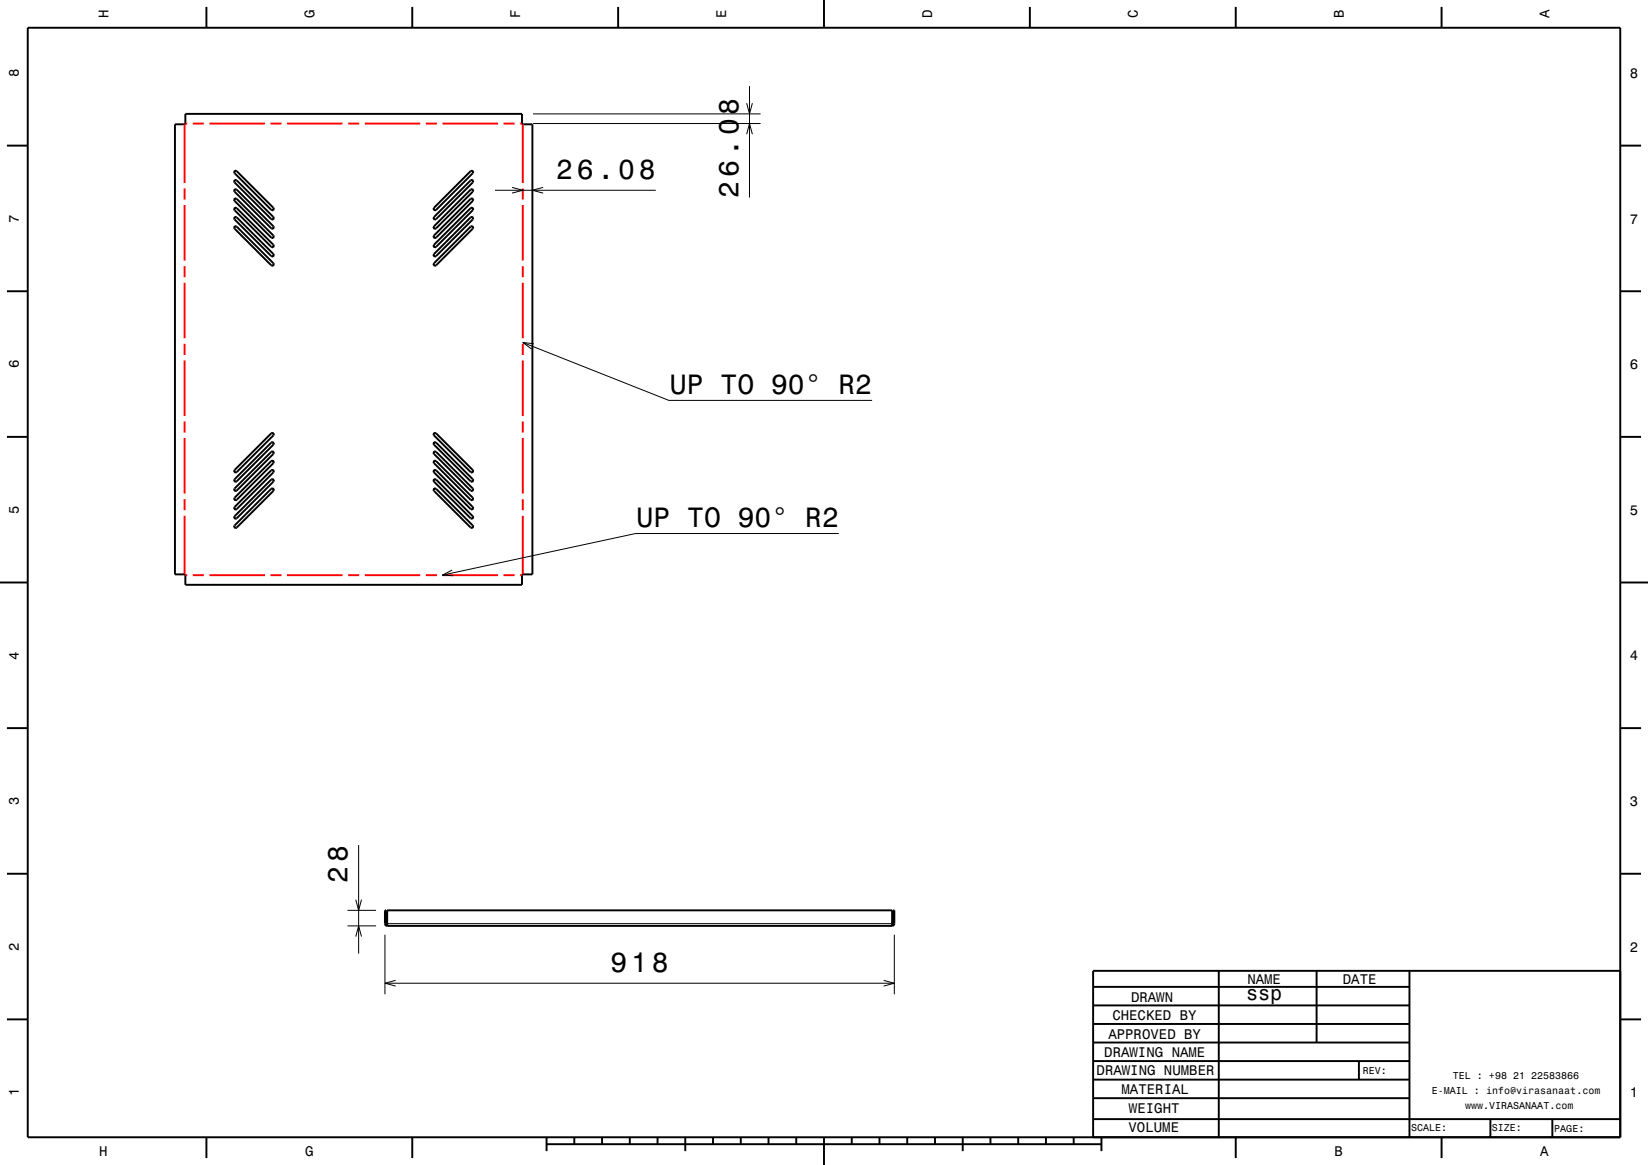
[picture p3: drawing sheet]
<svg xmlns="http://www.w3.org/2000/svg" width="297mm" height="210mm" viewBox="0 0 297 210" stroke-linecap="round" stroke-linejoin="round" font-family="sans-serif">
<g fill="none" stroke="#000" stroke-width=".18">
<path d="M134.6 18.6l.5 1.9 .5-1.9M135.1 15.5v20.1M89.2 34.3h29M92.3 33.8l1.9 .5-1.9 .5M96.1 22.3h41M96.1 20.5h41M97.9 33.8l-2 .5 2 .5M134.6 24.2l.5-1.9 .5 1.9M94.2 61.7l26.3 10.5h36.7M96.2 62l-2-.3 1.6 1.2M151.2 96.2h-36.7l-34.8 7.5M81.5 102.8l-1.8 .9 2 .1"/>
<path d="M64.6 152.3v19.6M62.6 166.9h5.2M62.6 164.1h5.2M64.1 162.2l.5 1.9 .6-1.9M64.1 168.8l.5-1.9 .6 1.9M69.4 168.5v10.7M69.4 177.2h91.8M69.8 166.5h91M71.3 176.7l-1.9 .5 1.9 .6M159.2 176.7l2 .5-2 .6M161.2 168.5v10.7"/>
</g>
<g fill="none" stroke="#000" stroke-width=".35">
<path d="M5 5h287v200h-287zM37.2 1.3v3.7M74.3 1.3v3.7M111.4 1.3v3.7M148.5 0v5M185.6 1.3v3.7M222.7 1.3v3.7M259.8 1.3v3.7M1.2 26.3h3.8M33.4 20.5h60.7v1.9h1.8v81.1h-1.8v1.9h-60.7v-1.9h-1.9v-81.1h1.9zM42.3 30.9l.1-.1 .3 .1 6.6 6.6v.3l-.2 .1-.2-.1-6.6-6.6zM42.3 32.6l.1-.2 .3 .1 6.6 6.6v.4l-.2 .1-.2-.1-6.6-6.6z"/>
<path d="M42.3 34.2l.1-.1 .3 .1 6.6 6.6v.3l-.2 .1h-.2l-6.6-6.6zM42.3 35.9l.1-.1h.3l6.6 6.6v.4l-.2 .1-.2-.1-6.6-6.6zM42.3 37.6l.1-.2 .3 .1 6.6 6.6v.4l-.2 .1-.2-.1-6.6-6.6zM42.3 39.2l.1-.1 .3 .1 6.6 6.6v.3l-.2 .1h-.2l-6.6-6.6zM78.2 37.5l6.6-6.6 .4-.1 .1 .2-.1 .2-6.6 6.6-.3 .1-.2-.2zM78.2 39.1l6.6-6.6h.4l.1 .2-.1 .2-6.6 6.6h-.3l-.2-.2zM292 26.3h3.8M1.2 52.5h3.8M42.3 40.9l.1-.1 .3 .1 6.6 6.5v.4l-.2 .1-.2-.1-6.6-6.6zM78.2 40.8l6.6-6.6h.4l.1 .1-.1 .3-6.6 6.6h-.3l-.2-.2zM78.2 42.4l6.6-6.6h.4l.1 .2-.1 .2-6.6 6.6-.3 .1-.2-.2zM78.2 44.1l6.6-6.6h.4l.1 .2-.1 .2-6.6 6.6h-.3l-.2-.2z"/>
<path d="M78.2 45.8l6.6-6.6h.4l.1 .1-.1 .3-6.6 6.6h-.3l-.2-.2zM78.2 47.4l6.6-6.5 .4-.1 .1 .2-.1 .2-6.6 6.6-.3 .1-.2-.2zM292 52.5h3.8M1.2 78.8h3.8M78.2 79.8l.2-.1 .2 .1 6.6 6.6v.3l-.2 .1h-.2l-6.6-6.6zM78.2 78.2l.2-.2 .2 .1 6.6 6.6v.4l-.2 .1-.2-.1-6.6-6.6zM292 78.8h3.8M42.3 94.7l6.6-6.6h.3l.1 .2v.2l-6.6 6.6h-.4l-.1-.2zM42.3 89.7l6.6-6.6h.3l.1 .2v.2l-6.6 6.6h-.4l-.1-.2zM42.3 88l6.6-6.6h.3l.1 .2v.2l-6.6 6.6-.4 .1-.1-.2zM42.3 86.4l6.6-6.6h.3l.1 .1v.3l-6.6 6.6h-.4l-.1-.2zM42.3 84.7l6.6-6.6h.3l.1 .2v.2l-6.6 6.6h-.4l-.1-.2z"/>
<path d="M48.9 86.4h.3l.1 .2v.2l-6.6 6.6-.4 .1-.1-.2 .1-.3zM48.9 84.8h.3l.1 .1v.3l-6.6 6.6h-.4l-.1-.2 .1-.2zM78.2 88.2l.2-.2 .2 .1 6.6 6.6v.4l-.2 .1-.2-.1-6.6-6.6zM78.2 83.2l.2-.2 .2 .1 6.6 6.6v.4l-.2 .1-.2-.1-6.6-6.6zM78.2 84.8l.2-.1 .2 .1 6.6 6.6v.3l-.2 .1h-.2l-6.6-6.6zM78.2 81.5l.2-.1h.2l6.6 6.6v.4l-.2 .1-.2-.1-6.6-6.6zM78.2 86.5l.2-.1h.2l6.6 6.6v.4l-.2 .1-.2-.1-6.6-6.6zM0 105h5M292 105h5M1.2 131.3h3.8M292 131.3h3.8M1.2 157.5h3.8"/>
<path d="M292 157.5h3.8M69.8 166.7l-.2-.2v-2.4h-.2v2.4v.2l.4 .2M69.8 166.9v-2.8h91v2.8M69.8 166.9h91M160.8 166.7l.2-.2v-2.4h.2v2.4l-.2 .3-.2 .1M197 177.9h57M219.6 174.9v30M237.3 175v12.9M254 175v30M292 175h-95v30M1.2 183.8h3.8M197 181.2h57"/>
<path d="M197 184.6h57M197 187.9h57M197 191.3h57M197 194.6h57M197 198h57M244.9 191.3v3.3M292 183.8h3.8M37.2 205v3.8M74.3 205v3.8M98.5 206.3h100M98.5 205v2.5M103.5 205v1.3"/>
<path d="M108.5 205v1.3M113.5 205v1.3M118.5 205v1.3M123.5 205v2.5M128.5 205v1.3M133.5 205v1.3M138.5 205v1.3M143.5 205v1.3M148.5 205v5M153.5 205v1.3M158.5 205v1.3M163.5 205v1.3"/>
<path d="M168.5 205v1.3M173.5 205v2.5M178.5 205v1.3M183.5 205v1.3M188.5 205v1.3M193.5 205v1.3M197 201.7h95M198.5 205v2.5M222.7 205v3.8M259.8 205v3.8M268.6 201.7v3.3M279.8 201.8v3.2"/>
</g>
<g fill="none" stroke="#f00" stroke-width=".35">
<path d="M33.3 22.4v10.6M33.3 34v2M33.3 37v10M33.4 22.3h.3M34.7 22.3h2M37.7 22.3h10M48.7 22.3h2M51.7 22.3h10M62.7 22.3h2M65.7 22.3h10M76.7 22.3h2M79.7 22.3h10"/>
<path d="M90.7 22.3h2M93.7 22.3h.4M94.2 22.4v10.6M94.2 34v2M94.2 37v10M33.3 48v2M33.3 51v10M94.2 48v2M94.2 51v10M33.3 62v2M33.3 65v10M33.3 76v2"/>
<path d="M33.3 79v10M94.2 62v2M94.2 65v10M94.2 76v2M94.2 79v10M33.3 90v2M33.3 93v10.5M94.2 90v2M94.2 93v10.5M33.4 103.7h.3M34.7 103.7h2M37.7 103.7h10"/>
<path d="M48.7 103.7h2M51.7 103.7h10M62.7 103.7h2M65.7 103.7h10M76.7 103.7h2M79.7 103.7h10M90.7 103.7h2M93.7 103.7h.4"/>
</g>
<g font-size="5">
<text x="100.2" y="32.3">26.08</text>
<text x="133.1" y="35.6" transform="rotate(-90 133.1 35.6)">26.08</text>
<text x="120.7" y="71">UP TO 90° R2</text>
<text x="114.7" y="95">UP TO 90° R2</text>
<text x="62.6" y="159.1" transform="rotate(-90 62.6 159.1)">28</text>
<text x="110" y="175.2">918</text>
</g>
<text font-size="3.6" x="224.6" y="180.3">ssp</text>
<g font-size="2.5">
<text x="19.6" y="3.3" transform="rotate(-90 19.6 3.3)">H</text>
<text x="56.7" y="3.3" transform="rotate(-90 56.7 3.3)">G</text>
<text x="93.8" y="3.3" transform="rotate(-90 93.8 3.3)">F</text>
<text x="130.9" y="3.3" transform="rotate(-90 130.9 3.3)">E</text>
<text x="168" y="3.3" transform="rotate(-90 168 3.3)">D</text>
<text x="205.1" y="3.3" transform="rotate(-90 205.1 3.3)">C</text>
<text x="242.2" y="3.3" transform="rotate(-90 242.2 3.3)">B</text>
<text x="279.3" y="3.3" transform="rotate(-90 279.3 3.3)">A</text>
<text x="3.4" y="13.9" transform="rotate(-90 3.4 13.9)">8</text>
<text x="293.7" y="14">8</text>
<text x="3.4" y="40.1" transform="rotate(-90 3.4 40.1)">7</text>
<text x="293.7" y="40.3">7</text>
<text x="3.4" y="66.4" transform="rotate(-90 3.4 66.4)">6</text>
<text x="293.7" y="66.5">6</text>
<text x="3.4" y="92.6" transform="rotate(-90 3.4 92.6)">5</text>
<text x="293.7" y="92.8">5</text>
<text x="3.4" y="118.9" transform="rotate(-90 3.4 118.9)">4</text>
<text x="293.7" y="119">4</text>
<text x="3.4" y="145.1" transform="rotate(-90 3.4 145.1)">3</text>
<text x="293.7" y="145.3">3</text>
<text x="3.4" y="171.4" transform="rotate(-90 3.4 171.4)">2</text>
<text x="293.7" y="171.5">2</text>
<text x="224.8" y="177.3">NAME</text>
<text x="242" y="177.3">DATE</text>
<text x="200.5" y="183.9">CHECKED BY</text>
<text x="203.8" y="180.5">DRAWN</text>
<text x="199" y="190.6">DRAWING NAME</text>
<text x="199.7" y="187.2">APPROVED BY</text>
<text x="3.4" y="197.6" transform="rotate(-90 3.4 197.6)">1</text>
<text x="197.6" y="193.8">DRAWING NUMBER</text>
<text x="202.1" y="197.2">MATERIAL</text>
<text x="293.7" y="197.8">1</text>
<text x="203.5" y="200.6">WEIGHT</text>
<text x="17.9" y="208.4">H</text>
<text x="55" y="208.4">G</text>
<text x="203.4" y="204.1">VOLUME</text>
<text x="240.5" y="208.4">B</text>
<text x="277.6" y="208.4">A</text>
</g>
<g font-size="1.8">
<text x="245.6" y="193.6">REV:</text>
<text x="258" y="197.2">E-MAIL : info@virasanaat.com</text>
<text x="261.8" y="194.6">TEL : +98 21 22583866</text>
<text x="254.3" y="203.9">SCALE:</text>
<text x="264" y="199.9">www.VIRASANAAT.com</text>
<text x="268.8" y="203.9">SIZE:</text>
<text x="280.1" y="204">PAGE:</text>
</g>
</svg>
